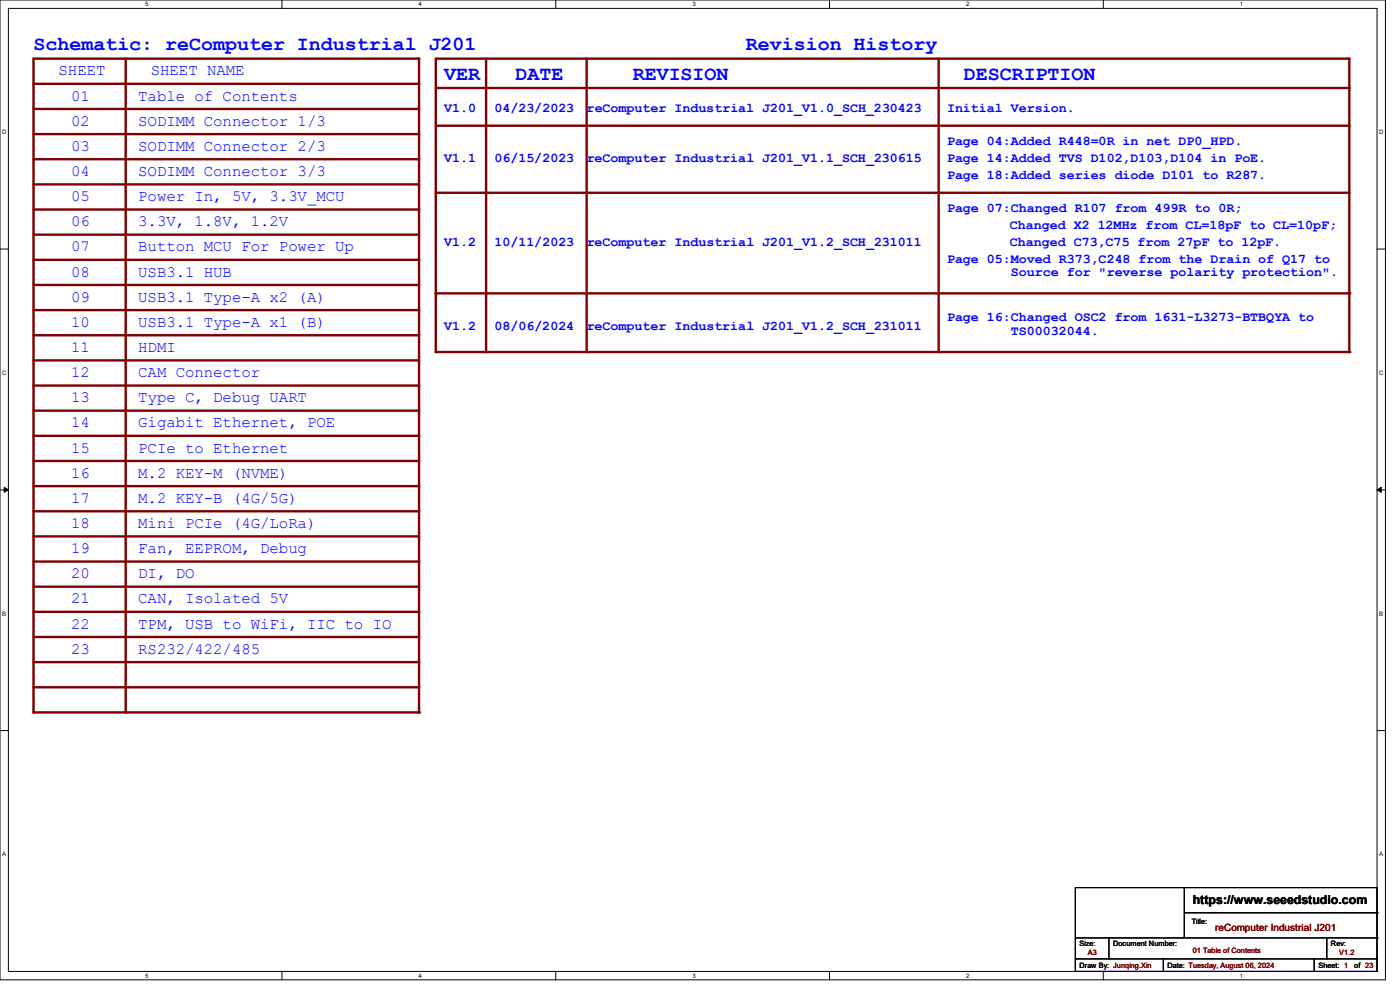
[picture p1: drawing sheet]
<svg xmlns="http://www.w3.org/2000/svg" width="297mm" height="210mm" viewBox="0 0 297 210" stroke-linecap="round" stroke-linejoin="round" font-family="sans-serif">
<path d="M0 0h293.9v207.9h-293.9zM1.8 1.8h290.3v204.3h-290.3z" fill="none" stroke="#000" stroke-width=".21"/>
<g fill="#fff">
<path d="M30.8 .2h.7v1.4h-.7z"/>
<path d="M30.8 206.2h.7v1.4h-.7z"/>
</g>
<path d="M59.8 0v1.8M59.8 206.1v1.8" fill="none" stroke="#000" stroke-width=".21"/>
<g fill="#fff">
<path d="M88.8 .2h.7v1.4h-.7z"/>
<path d="M88.8 206.2h.7v1.4h-.7z"/>
</g>
<path d="M117.9 0v1.8M117.9 206.1v1.8" fill="none" stroke="#000" stroke-width=".21"/>
<g fill="#fff">
<path d="M146.9 .2h.7v1.4h-.7z"/>
<path d="M146.9 206.2h.7v1.4h-.7z"/>
</g>
<path d="M176 0v1.8M176 206.1v1.8" fill="none" stroke="#000" stroke-width=".21"/>
<g fill="#fff">
<path d="M205 .2h.7v1.4h-.7z"/>
<path d="M205 206.2h.7v1.4h-.7z"/>
</g>
<path d="M234.1 0v1.8M234.1 206.1v1.8" fill="none" stroke="#000" stroke-width=".21"/>
<g fill="#fff">
<path d="M263.1 .2h.6v1.4h-.6z"/>
<path d="M263.1 206.2h.6v1.4h-.6z"/>
<path d="M.5 27.3h.9v1.4h-.9z"/>
<path d="M292.6 27.3h.9v1.4h-.9z"/>
<path d="M.5 78.4h.9v1.4h-.9z"/>
<path d="M292.6 78.4h.9v1.4h-.9z"/>
</g>
<path d="M0 52.8h1.8M292.1 52.8h1.8" fill="none" stroke="#000" stroke-width=".21"/>
<g fill="#fff">
<path d="M.5 129.5h.8v1.4h-.8z"/>
<path d="M292.6 129.5h.8v1.4h-.8z"/>
</g>
<path d="M0 103.9h1.8M292.1 103.9h1.8" fill="none" stroke="#000" stroke-width=".21"/>
<path d="M.9 103.4l.9 .5-.9 .5zM292.1 103.9l.9-.5v1z" fill="#000" stroke="#000" stroke-width=".21"/>
<g fill="#fff">
<path d="M.5 180.5h.8v1.4h-.8z"/>
<path d="M292.6 180.5h.8v1.4h-.8z"/>
</g>
<path d="M0 155h1.8M292.1 155h1.8" fill="none" stroke="#000" stroke-width=".21"/>
<path d="M7.1 12.4h81.6" fill="none" stroke="#800000" stroke-width=".51"/>
<circle cx="88.7" cy="12.4" r=".25" fill="#800000"/>
<path d="M7.1 17.8h81.6" fill="none" stroke="#800000" stroke-width=".51"/>
<circle cx="88.7" cy="17.8" r=".25" fill="#800000"/>
<path d="M7.1 23.1h81.6" fill="none" stroke="#800000" stroke-width=".51"/>
<circle cx="88.7" cy="23.1" r=".25" fill="#800000"/>
<path d="M7.1 28.4h81.6" fill="none" stroke="#800000" stroke-width=".51"/>
<circle cx="88.7" cy="28.4" r=".25" fill="#800000"/>
<path d="M7.1 33.8h81.6" fill="none" stroke="#800000" stroke-width=".51"/>
<circle cx="88.7" cy="33.8" r=".25" fill="#800000"/>
<path d="M7.1 39.1h81.6" fill="none" stroke="#800000" stroke-width=".51"/>
<circle cx="88.7" cy="39.1" r=".25" fill="#800000"/>
<path d="M7.1 44.4h81.6" fill="none" stroke="#800000" stroke-width=".51"/>
<circle cx="88.7" cy="44.4" r=".25" fill="#800000"/>
<path d="M7.1 12.4v138.7" fill="none" stroke="#800000" stroke-width=".51"/>
<circle cx="7.1" cy="151.1" r=".25" fill="#800000"/>
<path d="M26.7 12.4v138.7" fill="none" stroke="#800000" stroke-width=".51"/>
<circle cx="26.7" cy="151.1" r=".25" fill="#800000"/>
<path d="M7.1 49.8h81.6" fill="none" stroke="#800000" stroke-width=".51"/>
<circle cx="88.7" cy="49.8" r=".25" fill="#800000"/>
<path d="M7.1 55.1h81.6" fill="none" stroke="#800000" stroke-width=".51"/>
<circle cx="88.7" cy="55.1" r=".25" fill="#800000"/>
<path d="M7.1 60.5h81.6" fill="none" stroke="#800000" stroke-width=".51"/>
<circle cx="88.7" cy="60.5" r=".25" fill="#800000"/>
<path d="M7.1 65.8h81.6" fill="none" stroke="#800000" stroke-width=".51"/>
<circle cx="88.7" cy="65.8" r=".25" fill="#800000"/>
<path d="M7.1 71.1h81.6" fill="none" stroke="#800000" stroke-width=".51"/>
<circle cx="88.7" cy="71.1" r=".25" fill="#800000"/>
<path d="M7.1 76.5h81.6" fill="none" stroke="#800000" stroke-width=".51"/>
<circle cx="88.7" cy="76.5" r=".25" fill="#800000"/>
<path d="M7.1 81.8h81.6" fill="none" stroke="#800000" stroke-width=".51"/>
<circle cx="88.7" cy="81.8" r=".25" fill="#800000"/>
<path d="M7.1 87.1h81.6" fill="none" stroke="#800000" stroke-width=".51"/>
<circle cx="88.7" cy="87.1" r=".25" fill="#800000"/>
<path d="M7.1 92.5h81.6" fill="none" stroke="#800000" stroke-width=".51"/>
<circle cx="88.7" cy="92.5" r=".25" fill="#800000"/>
<path d="M7.1 97.8h81.6" fill="none" stroke="#800000" stroke-width=".51"/>
<circle cx="88.7" cy="97.8" r=".25" fill="#800000"/>
<path d="M88.9 12.4v138.7" fill="none" stroke="#800000" stroke-width=".51"/>
<circle cx="88.9" cy="151.1" r=".25" fill="#800000"/>
<path d="M7.1 103.1h81.6" fill="none" stroke="#800000" stroke-width=".51"/>
<circle cx="88.7" cy="103.1" r=".25" fill="#800000"/>
<path d="M7.1 108.5h81.6" fill="none" stroke="#800000" stroke-width=".51"/>
<circle cx="88.7" cy="108.5" r=".25" fill="#800000"/>
<path d="M7.1 113.8h81.6" fill="none" stroke="#800000" stroke-width=".51"/>
<circle cx="88.7" cy="113.8" r=".25" fill="#800000"/>
<path d="M7.1 119.1h81.6" fill="none" stroke="#800000" stroke-width=".51"/>
<circle cx="88.7" cy="119.1" r=".25" fill="#800000"/>
<path d="M7.1 124.5h81.6" fill="none" stroke="#800000" stroke-width=".51"/>
<circle cx="88.7" cy="124.5" r=".25" fill="#800000"/>
<path d="M7.1 129.8h81.6" fill="none" stroke="#800000" stroke-width=".51"/>
<circle cx="88.7" cy="129.8" r=".25" fill="#800000"/>
<path d="M7.1 135.1h81.6" fill="none" stroke="#800000" stroke-width=".51"/>
<circle cx="88.7" cy="135.1" r=".25" fill="#800000"/>
<path d="M7.1 140.5h81.6" fill="none" stroke="#800000" stroke-width=".51"/>
<circle cx="88.7" cy="140.5" r=".25" fill="#800000"/>
<path d="M7.1 145.8h81.6" fill="none" stroke="#800000" stroke-width=".51"/>
<circle cx="88.7" cy="145.8" r=".25" fill="#800000"/>
<path d="M7.1 151.1h81.6" fill="none" stroke="#800000" stroke-width=".51"/>
<circle cx="88.7" cy="151.1" r=".25" fill="#800000"/>
<path d="M92.5 12.4h193.6" fill="none" stroke="#800000" stroke-width=".51"/>
<circle cx="286.1" cy="12.4" r=".25" fill="#800000"/>
<path d="M92.5 18.7h193.6" fill="none" stroke="#800000" stroke-width=".51"/>
<circle cx="286.1" cy="18.7" r=".25" fill="#800000"/>
<path d="M92.5 26.7h193.6" fill="none" stroke="#800000" stroke-width=".51"/>
<circle cx="286.1" cy="26.7" r=".25" fill="#800000"/>
<path d="M92.5 62.2h193.6" fill="none" stroke="#800000" stroke-width=".51"/>
<circle cx="286.1" cy="62.2" r=".25" fill="#800000"/>
<path d="M92.5 12.4v49.8" fill="none" stroke="#800000" stroke-width=".51"/>
<circle cx="92.5" cy="62.2" r=".25" fill="#800000"/>
<path d="M103.1 12.4v49.8" fill="none" stroke="#800000" stroke-width=".51"/>
<circle cx="103.1" cy="62.2" r=".25" fill="#800000"/>
<path d="M124.5 12.4v49.8" fill="none" stroke="#800000" stroke-width=".51"/>
<circle cx="124.5" cy="62.2" r=".25" fill="#800000"/>
<path d="M199.1 12.4v49.8" fill="none" stroke="#800000" stroke-width=".51"/>
<circle cx="199.1" cy="62.2" r=".25" fill="#800000"/>
<path d="M286.3 12.4v49.8" fill="none" stroke="#800000" stroke-width=".51"/>
<circle cx="286.3" cy="62.2" r=".25" fill="#800000"/>
<path d="M92.5 40.9h193.6" fill="none" stroke="#800000" stroke-width=".51"/>
<circle cx="286.1" cy="40.9" r=".25" fill="#800000"/>
<path d="M92.5 74.7h193.6" fill="none" stroke="#800000" stroke-width=".51"/>
<circle cx="286.1" cy="74.7" r=".25" fill="#800000"/>
<path d="M92.5 62.2v12.5" fill="none" stroke="#800000" stroke-width=".51"/>
<circle cx="92.5" cy="74.7" r=".25" fill="#800000"/>
<path d="M103.1 62.2v12.5" fill="none" stroke="#800000" stroke-width=".51"/>
<circle cx="103.1" cy="74.7" r=".25" fill="#800000"/>
<path d="M124.5 62.2v12.5" fill="none" stroke="#800000" stroke-width=".51"/>
<circle cx="124.5" cy="74.7" r=".25" fill="#800000"/>
<path d="M199.1 62.2v12.5" fill="none" stroke="#800000" stroke-width=".51"/>
<circle cx="199.1" cy="74.7" r=".25" fill="#800000"/>
<path d="M286.3 62.2v12.5" fill="none" stroke="#800000" stroke-width=".51"/>
<circle cx="286.3" cy="74.7" r=".25" fill="#800000"/>
<g fill="none" stroke="#000" stroke-width=".21">
<path d="M228.1 188.3h64v17.8h-64zM228.1 199h64M235.2 199v4.4M251.2 188.3h.1M251.2 188.3v10.7M251.2 193.6h40.9M281.5 199v4.4M292.1 199h.1M292.1 193.6h.1M228.1 203.4h.1M228.1 203.4h64M235.2 203.4h.1"/>
<path d="M246.8 206.1h.1M246.8 203.4v2.7M278.8 206.1h.1M278.8 203.4v2.7M281.5 203.4h.1"/>
</g>
<g font-size="4.2" fill="#00f">
<text x="7.1" y="10.7">Schematic: reComputer Industrial J201</text>
<text x="158.2" y="10.7">Revision History</text>
<text x="94.2" y="16.9">VER</text>
<text x="109.3" y="16.9">DATE</text>
<text x="134.2" y="16.9">REVISION</text>
<text x="204.5" y="16.9">DESCRIPTION</text>
</g>
<g font-size="3.3" fill="#00f">
<text x="12.4" y="16">SHEET</text>
<text x="32" y="16">SHEET NAME</text>
<text x="15.1" y="21.3">01</text>
<text x="29.3" y="21.3">Table of Contents</text>
<text x="15.1" y="26.7">02</text>
<text x="29.3" y="26.7">SODIMM Connector 1/3</text>
<text x="15.1" y="32">03</text>
<text x="29.3" y="32">SODIMM Connector 2/3</text>
<text x="15.1" y="37.3">04</text>
<text x="29.3" y="37.3">SODIMM Connector 3/3</text>
<text x="15.1" y="42.7">05</text>
<text x="29.3" y="42.7">Power In, 5V, 3.3V_MCU</text>
<text x="15.1" y="48">06</text>
<text x="15.1" y="53.3">07</text>
<text x="29.3" y="48">3.3V, 1.8V, 1.2V</text>
<text x="29.3" y="53.3">Button MCU For Power Up</text>
<text x="15.1" y="58.7">08</text>
<text x="29.3" y="58.7">USB3.1 HUB</text>
<text x="15.1" y="64">09</text>
<text x="29.3" y="64">USB3.1 Type-A x2 (A)</text>
<text x="15.1" y="69.3">10</text>
<text x="29.3" y="69.3">USB3.1 Type-A x1 (B)</text>
<text x="15.1" y="74.7">11</text>
<text x="29.3" y="74.7">HDMI</text>
<text x="15.1" y="80">12</text>
<text x="29.3" y="80">CAM Connector</text>
<text x="15.1" y="85.3">13</text>
<text x="29.3" y="85.3">Type C, Debug UART</text>
<text x="15.1" y="90.7">14</text>
<text x="29.3" y="90.7">Gigabit Ethernet, POE</text>
<text x="15.1" y="96">15</text>
<text x="15.1" y="101.3">16</text>
<text x="29.3" y="101.3">M.2 KEY-M (NVME)</text>
<text x="29.3" y="96">PCIe to Ethernet</text>
<text x="15.1" y="106.7">17</text>
<text x="29.3" y="106.7">M.2 KEY-B (4G/5G)</text>
<text x="15.1" y="112">18</text>
<text x="29.3" y="112">Mini PCIe (4G/LoRa)</text>
<text x="15.1" y="117.3">19</text>
<text x="29.3" y="117.3">Fan, EEPROM, Debug</text>
<text x="15.1" y="122.7">20</text>
<text x="29.3" y="122.7">DI, DO</text>
<text x="15.1" y="128">21</text>
<text x="29.3" y="128">CAN, Isolated 5V</text>
<text x="15.1" y="133.3">22</text>
<text x="29.3" y="133.3">TPM, USB to WiFi, IIC to IO</text>
<text x="15.1" y="138.7">23</text>
<text x="29.3" y="138.7">RS232/422/485</text>
</g>
<g font-size="2.8" fill="#00f">
<text x="94.2" y="23.7">V1.0</text>
<text x="104.9" y="23.7">04/23/2023</text>
<text x="124.5" y="23.7">reComputer Industrial J201_V1.0_SCH_230423</text>
<text x="200.9" y="23.7">Initial Version.</text>
<text x="94.2" y="34.4">V1.1</text>
<text x="104.9" y="34.4">06/15/2023</text>
<text x="124.5" y="34.4">reComputer Industrial J201_V1.1_SCH_230615</text>
<text x="200.9" y="30.8">Page 04:Added R448=0R in net DP0_HPD.</text>
<text x="200.9" y="34.4">Page 14:Added TVS D102,D103,D104 in PoE.</text>
<text x="200.9" y="37.9">Page 18:Added series diode D101 to R287.</text>
<text x="200.9" y="45">Page 07:Changed R107 from 499R to 0R;</text>
<text x="94.2" y="52.2">V1.2</text>
<text x="104.9" y="52.2">10/11/2023</text>
<text x="124.5" y="52.2">reComputer Industrial J201_V1.2_SCH_231011</text>
<text x="214.2" y="48.6">Changed X2 12MHz from CL=18pF to CL=10pF;</text>
<text x="214.2" y="52.2">Changed C73,C75 from 27pF to 12pF.</text>
<text x="200.9" y="55.7">Page 05:Moved R373,C248 from the Drain of Q17 to</text>
<text x="214.5" y="58.5">Source for &quot;reverse polarity protection&quot;.</text>
<text x="94.2" y="69.9">V1.2</text>
<text x="104.9" y="69.9">08/06/2024</text>
<text x="124.5" y="69.9">reComputer Industrial J201_V1.2_SCH_231011</text>
<text x="200.9" y="68.2">Page 16:Changed OSC2 from 1631-L3273-BTBQYA to</text>
<text x="214.5" y="71">TS00032044.</text>
</g>
<text font-size="2.6" x="253" y="191.8">https://www.seeedstudio.com</text>
<text font-size="2.1" fill="#800000" x="257.8" y="197.5">reComputer Industrial J201</text>
<g font-size="1.6">
<text x="252.8" y="196">Title:</text>
<text x="229" y="200.7">Size:</text>
<text x="236.1" y="200.7">Document Number:</text>
<text x="282.4" y="200.7">Rev:</text>
<text x="229" y="205.4">Draw By: Junqing.Xin</text>
<text x="247.7" y="205.4">Date: Tuesday, August 06, 2024</text>
<text x="279.7" y="205.4">Sheet: 1</text>
<text x="287.3" y="205.4">of 23</text>
</g>
<g font-size="1.6" fill="#800000">
<text x="230.8" y="202.7">A3</text>
<text x="253" y="202.2">01 Table of Contents</text>
<text x="284.1" y="202.7">V1.2</text>
</g>
<g font-size="1.3">
<text x="30.8" y="1.3">5</text>
<text x="88.8" y="1.3">4</text>
<text x="146.9" y="1.3">3</text>
<text x="205" y="1.3">2</text>
<text x="263.1" y="1.3">1</text>
<text x=".5" y="28.4">D</text>
<text x="292.6" y="28.4">D</text>
<text x=".5" y="79.5">C</text>
<text x="292.6" y="79.5">C</text>
<text x=".5" y="130.6">B</text>
<text x="292.6" y="130.6">B</text>
<text x=".5" y="181.7">A</text>
<text x="292.6" y="181.7">A</text>
<text x="30.8" y="207.4">5</text>
<text x="88.8" y="207.4">4</text>
<text x="146.9" y="207.4">3</text>
<text x="205" y="207.4">2</text>
<text x="263.1" y="207.4">1</text>
</g>
</svg>
